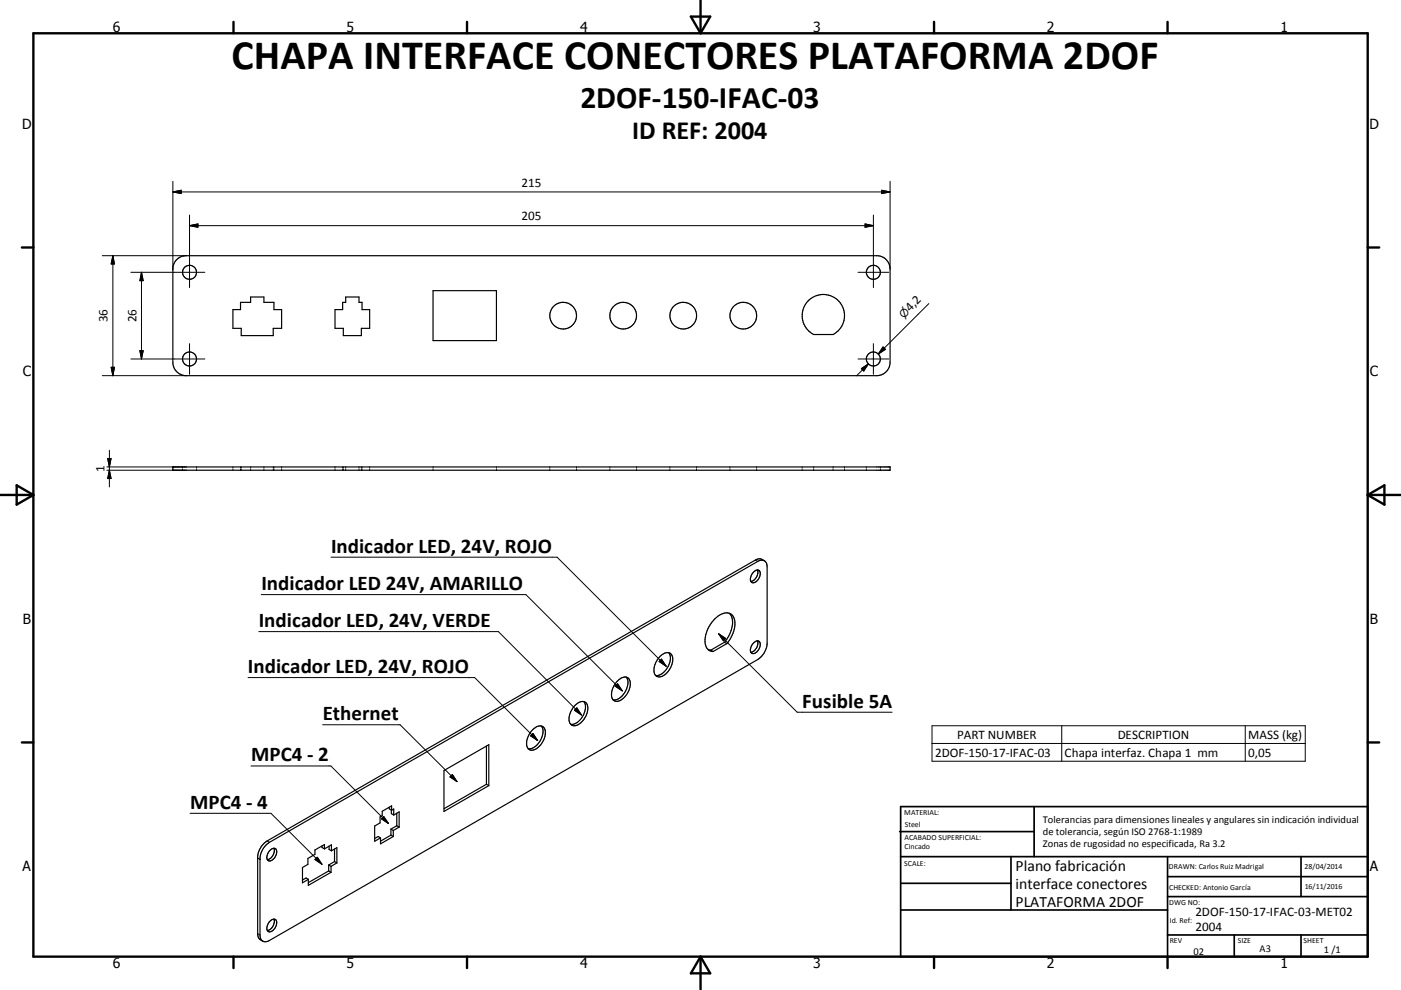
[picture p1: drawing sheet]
<svg xmlns="http://www.w3.org/2000/svg" width="420mm" height="297mm" viewBox="0 0 420 297" stroke-linecap="round" stroke-linejoin="round" font-family="sans-serif">
<g fill="none" stroke="#000" stroke-width=".36">
<path d="M52.9 78l1.1-.9 1.8-.4h207a4 4 0 0 1 4.1 4v28a4 4 0 0 1-4.1 4h-207a4 4 0 0 1-4-4v-28.2l.3-1.3zM69.8 92.9h2.3v-2.2h3v-1.6h4v1.6h3v2.2h2.3v5.6h-2.5v2.2h-9.6v-2.2h-2.5zM103.6 89.1h4v1.6h.9v2.2h2.3v5.6h-2.5v2.2h-5.4v-2.2h-2.5v-5.6h2.3v-2.2h.9zM129.8 87.2h19v15h-19zM242.2 90.4a6.4 6.4 0 0 1 9.7 .5 6.4 6.4 0 0 1-2.1 9.5h-5.9a6.4 6.4 0 0 1-1.7-10zM51.8 140.1h215.1v1h-215.1zM225.9 171.7a1.05 1.05 0 0 1 1.1-.7 1.05 1.05 0 0 1 .9 .9 2.61 2.61 0 0 1-2.4 2.9 2.15 2.15 0 0 1 .4-3.1zM227.1 171a2.8 2.8 0 0 1-2 3.4M229.2 168.2a2.14 2.14 0 0 0-2.7-.2l-146.4 84.3a6.2 6.2 0 0 0-2.9 4.8v23a2.16 2.16 0 0 0 1.6 2.3M197.9 196.9a2.3 2.3 0 0 1 3.4-.6 5.3 5.3 0 0 1-2.3 6.3 1.8 1.8 0 0 1-2.3 .2 1.8 1.8 0 0 1-.6-2.2 6.3 6.3 0 0 1 1.8-3.7zM200.5 195.8a5.1 5.1 0 0 1-2 6.3l-1 .5h-.9M212.3 194.9l.8 .2"/>
<path d="M213.1 195.1l.7 .4M217.2 192.7l.7 .4M217.2 192.7l-4.1 2.4M217.9 193.1a8.1 8.1 0 0 0 2-8.1 2.81 2.81 0 0 0-4.3-.4 9.2 9.2 0 0 0-4 9.2 2.28 2.28 0 0 0 2.2 1.7M217.9 193.1l-4.1 2.4M218.6 184a5.5 5.5 0 0 1 .2 6.2l-1.6 2.5M225.9 192.9a1.05 1.05 0 0 1 1.1-.7 1.05 1.05 0 0 1 .9 1 2.63 2.63 0 0 1-2.4 2.8 2.15 2.15 0 0 1 .4-3.1zM227.1 192.3a2.8 2.8 0 0 1-2 3.4M159.4 219.2a2.76 2.76 0 0 1 3.5-1.1 4.5 4.5 0 0 1-1.1 5.7 2.46 2.46 0 0 1-3.4 .8 4.7 4.7 0 0 1 1-5.4zM162.3 217.8a4.6 4.6 0 0 1-1 5.3 3.3 3.3 0 0 1-2.9 1.5M172.5 211.5a2.3 2.3 0 0 1 3.3-.5 5.2 5.2 0 0 1-3.7 6.7 1.97 1.97 0 0 1-1.4-2.8l.6-1.8zM175 210.5a4.6 4.6 0 0 1-1 5.3 3.5 3.5 0 0 1-2.9 1.5"/>
<path d="M185.2 204.2a2.3 2.3 0 0 1 3.4-.5 5 5 0 0 1-1.7 5.8 2.09 2.09 0 0 1-3.2 .2 5.1 5.1 0 0 1 1.5-5.5zM187.7 203.2a4.7 4.7 0 0 1-1.2 5.6 2.92 2.92 0 0 1-2.7 1.2M133.1 231.2l13.4-7.8v12.3l-13.4 7.7zM145.8 223.8v11.5M145.8 235.3l.7 .4M145.8 235.3l-12.7 7.3M77.2 257.4l.8 .4M79.8 253.5l1-.8 146.4-84.3a1.72 1.72 0 0 1 2-.2 1.72 1.72 0 0 1 .8 1.9v22.9a6.3 6.3 0 0 1-2.8 4.9l-146.4 84.3a1.72 1.72 0 0 1-2 .1 1.72 1.72 0 0 1-.8-1.8v-23a6.3 6.3 0 0 1 1.8-4zM80.9 255.1a1.14 1.14 0 0 1 1.7-.5 1.14 1.14 0 0 1 .2 1.7 2.07 2.07 0 0 1-2.5 1.8 2.35 2.35 0 0 1 .6-3zM82.1 254.5a2.83 2.83 0 0 1-2 3.4M96.6 253.8v.5l.7 .4M97.3 254.7v-1.3l-2.9 1.6v1.3l-2.1 1.2v1.8l-1.6 1v4.6l1.7-1.1"/>
<path d="M97.3 254.7l2.1-1.3v1.9M98.5 259.5l.7 .4M98.5 259.5v1.8M98.7 253.9v.9l.7 .5M99.2 259.9v1.8M99.4 255.3l1.6-1v4.6M100.3 254.7v3.8M100.3 258.5l.7 .4M100.3 258.5l-1.8 1M101 258.9l-1.8 1M114.1 251.4l-.7-.4-1.1 .6M116.7 242.2v.5l.7 .4"/>
<path d="M117.2 248.8l.7 .4M117.2 248.8v1.8M117.2 250.6l.7 .4M117.2 250.6l-3.1 1.8M117.3 243v1.1l.7 .4M117.4 243.1v-1.3l-2.8 1.6v1.3l-.6 .4v1.8l-1.7 .9v4.6l1.8-1M117.4 243.1l.6-.4v1.8M117.9 251l-3.8 2.2v-1.8M117.9 249.2v1.8M118 244.5l1.7-.9v4.5M119 244v3.7M119 247.7l.7 .4"/>
<path d="M119 247.7l-1.8 1.1M119.7 248.1l-1.8 1.1M80.9 276.4a1.14 1.14 0 0 1 1.7-.5 1.14 1.14 0 0 1 .2 1.7 2.07 2.07 0 0 1-2.5 1.8 2.35 2.35 0 0 1 .6-3zM82.1 275.8a2.84 2.84 0 0 1-2 3.4M92.4 263.8l-.6-.4-1.1 .6M98.5 261.3l.7 .4M98.5 261.3l-6.1 3.5M99.2 261.7l-6.8 3.9v-1.8"/>
<circle cx="56.8" cy="81.7" r="2.1"/>
<circle cx="168.8" cy="94.7" r="4"/>
<circle cx="186.8" cy="94.7" r="4"/>
<circle cx="204.8" cy="94.7" r="4"/>
<circle cx="222.9" cy="94.7" r="4"/>
<circle cx="261.8" cy="81.7" r="2.09"/>
<circle cx="56.8" cy="107.7" r="2.1"/>
<circle cx="261.8" cy="107.7" r="2.1"/>
</g>
<g fill="none" stroke="#000" stroke-width=".3">
<path d="M51.8 54.4v26.6M51.8 57.6h215.1M51.8 57.6l2.5-.5v1zM264.3 57.1l2.6 .5-2.6 .5zM266.9 54.4v26.3M30.7 76.7h25.1M33.8 76.7v36M33.8 76.7l.5 2.5h-1zM56.8 67.7h205M56.8 67.7l2.5-.5v1zM56.8 64.5v21.8M259.4 67.2l2.4 .5-2.4 .5z"/>
<path d="M261.8 64.5v21.8M39.2 81.7h22.2M42.4 81.7v26M42.4 81.7l.5 2.5h-1zM257.2 81.7h9.2M278.5 91.1l-15.2 15.1M30.7 112.7h25.1M33.3 110.2h1l-.5 2.5zM39.2 107.7h22.2M41.9 105.2h1l-.5 2.5zM56.8 103.1v9.2M257.2 107.7h9.2"/>
<path d="M258.2 110.6l2.1-1.4-1.3 2.1zM260.3 109.2l-3.5 3.5M261.8 103.1v9.2M264.7 104.1l.8 .7-2.2 1.4zM32.3 137.6h1l-.5 2.5zM32.8 135.1v11M32 140.1h23.8M32 141.1h23.8M32.8 141.1l.5 2.5h-1zM51.8 140.1v.3M51.8 140.7v.4M54.7 140.1v.3"/>
<path d="M54.7 140.7v.4M58.9 140.1v.3M58.9 140.7v.4M69.8 140.1v.3M69.8 140.7v.4M72.1 140.1v.3M72.1 140.7v.4M72.3 140.1v.3M72.3 140.7v.4M75.1 140.1v.3M75.1 140.7v.4M79.1 140.1v.3"/>
<path d="M79.1 140.7v.4M81.9 140.1v.3M81.9 140.7v.4M82.1 140.1v.3M82.1 140.7v.4M84.4 140.1v.3M84.4 140.7v.4M100.4 140.1v.3M100.4 140.7v.4M102.7 140.1v.3M102.7 140.7v.4M102.9 140.1v.3"/>
<path d="M102.9 140.7v.4M103.6 140.1v.3M103.6 140.7v.4M107.6 140.1v.3M107.6 140.7v.4M108.3 140.1v.3M108.3 140.7v.4M108.5 140.1v.3M108.5 140.7v.4M110.8 140.1v.3M110.8 140.7v.4M129.8 140.1v.3"/>
<path d="M129.8 140.7v.4M148.8 140.1v.3M148.8 140.7v.4M164.8 140.1v.3M164.8 140.7v.4M172.8 140.1v.3M172.8 140.7v.4M182.8 140.1v.3M182.8 140.7v.4M190.8 140.1v.3M190.8 140.7v.4M200.8 140.1v.3"/>
<path d="M200.8 140.7v.4M208.8 140.1v.3M208.8 140.7v.4M218.8 140.1v.3M218.8 140.7v.4M226.8 140.1v.3M226.8 140.7v.4M240.5 140.1v.3M240.5 140.7v.4M243.9 140.1v.3M243.9 140.7v.4M249.8 140.1v.3"/>
<path d="M249.8 140.7v.4M253.2 140.1v.3M253.2 140.7v.4M259.7 140.1v.3M259.7 140.7v.4M264 140.1v.3M264 140.7v.4M78.3 178.4h79.4l28.9 28.9M99.2 167.2h67.8l32.7 32.7M226.5 168l.7 .4M77.6 189.5h71.8l24.9 25M198.3 197.7l1.4 2.2-2.1-1.4z"/>
<path d="M215.5 190.2l23.5 23.5h28.5M215.5 190.2l2.1 1.3-.7 .8zM74.4 203.3h67.9l18.9 18.9M96.7 217.4h23.2l17.1 17.1M172.9 212.4l1.4 2.1-2.1-1.4zM185.2 205.2l1.4 2.1-2.2-1.4zM279.4 217.7h111.9v10.7h-111.9zM318.3 217.7v10.7M373.3 217.7v10.7M75.2 229.8h24l17.3 17.3M134.9 233.1l.7-.7 1.4 2.1zM159.1 220.8l.7-.8 1.4 2.2z"/>
<path d="M279.4 223h111.9M57 244h24.2l15.3 15.3M80.1 252.3l.7 .4M94.4 257.9l.7-.7 1.4 2.1zM115 245l1.5 2.1-2.1-1.4zM77.2 280.1l.8 .4"/>
</g>
<g fill="none" stroke="#000" stroke-width=".71">
<path d="M10 10h400v277h-400zM70 6.6v3.4M140 6.6v3.4M207.1 5h5.8l-2.9 5zM210 0v10M280 6.6v3.4M350 6.6v3.4M6.6 74.2h3.4M410 74.2h3.5M0 148.5h10M5 145.6l5 2.9-5 2.9zM410 148.5h10.1"/>
<path d="M410 148.5l5.1-2.9v5.8zM6.6 222.7h3.4M410 222.7h3.5M70 287v3.4M140 287v3.4M210 287v10M210 287l2.9 5h-5.8zM280 287v3.4M350 287v3.4"/>
</g>
<g fill="none" stroke="#000" stroke-width=".51">
<path d="M269.7 249.5h40.3M270 242h140v45h-140zM270 257h140M303.1 257v16M310 242v15M350 257v30M390.1 257v12M270 265h33.1M270 273h80M350 269h60M350 263h60M350 280.5h60"/>
<path d="M370 280.5v6.5M390.1 280.5v6.5"/>
</g>
<g fill="#000" stroke="#000" stroke-width=".3">
<path d="M51.8 57.6l2.5-.5v1zM264.3 57.1l2.6 .5-2.6 .5zM33.8 76.7l.5 2.5h-1zM56.8 67.7l2.5-.5v1zM259.4 67.2l2.4 .5-2.4 .5zM42.4 81.7l.5 2.5h-1zM33.3 110.2h1l-.5 2.5zM41.9 105.2h1l-.5 2.5zM258.2 110.6l2.1-1.4-1.3 2.1zM264.7 104.1l.8 .7-2.2 1.4zM32.3 137.6h1l-.5 2.5zM32.8 141.1l.5 2.5h-1z"/>
<path d="M198.3 197.7l1.4 2.2-2.1-1.4zM215.5 190.2l2.1 1.3-.7 .8zM172.9 212.4l1.4 2.1-2.1-1.4zM185.2 205.2l1.4 2.1-2.2-1.4zM134.9 233.1l.7-.7 1.4 2.1zM159.1 220.8l.7-.8 1.4 2.2zM94.4 257.9l.7-.7 1.4 2.1zM115 245l1.5 2.1-2.1-1.4z"/>
</g>
<text font-size="12.6" x="69.4" y="20.6">CHAPA INTERFACE CONECTORES PLATAFORMA 2DOF</text>
<text font-size="9.4" x="174" y="32.3">2DOF-150-IFAC-03</text>
<text font-size="7.9" x="189.5" y="41.8">ID REF: 2004</text>
<g font-size="6.3">
<text x="99.3" y="165.8">Indicador LED, 24V, ROJO</text>
<text x="78.4" y="177">Indicador LED 24V, AMARILLO</text>
<text x="77.6" y="188.1">Indicador LED, 24V, VERDE</text>
<text x="74.3" y="201.8">Indicador LED, 24V, ROJO</text>
<text x="96.8" y="216">Ethernet</text>
<text x="240.5" y="212.3">Fusible 5A</text>
<text x="75.3" y="228.4">MPC4 - 2</text>
<text x="57" y="242.6">MPC4 - 4</text>
</g>
<g font-size="4.7">
<text x="304.5" y="261.2">Plano fabricación</text>
<text x="304.5" y="266.6">interface conectores</text>
<text x="304.5" y="272">PLATAFORMA 2DOF</text>
</g>
<g font-size="4.2">
<text x="33.9" y="9.6">6</text>
<text x="103.9" y="9.6">5</text>
<text x="173.9" y="9.6">4</text>
<text x="243.8" y="9.6">3</text>
<text x="313.9" y="9.6">2</text>
<text x="383.9" y="9.6">1</text>
<text x="6.7" y="38.7">D</text>
<text x="410.5" y="38.7">D</text>
<text x="6.9" y="112.9">C</text>
<text x="410.7" y="112.9">C</text>
<text x="6.9" y="187.1">B</text>
<text x="410.7" y="187.1">B</text>
<text x="6.8" y="261.4">A</text>
<text x="410.7" y="261.4">A</text>
<text x="33.9" y="290.4">6</text>
<text x="103.9" y="290.4">5</text>
<text x="173.9" y="290.4">4</text>
<text x="243.8" y="290.4">3</text>
<text x="313.9" y="290.4">2</text>
<text x="383.9" y="290.4">1</text>
</g>
<g font-size="3.9">
<text x="156.4" y="56">215</text>
<text x="156.4" y="66.1">205</text>
<text x="272.9" y="93.6" transform="rotate(-45 272.9 93.6)">4,2</text>
<text x="32.3" y="96.7" transform="rotate(-90 32.3 96.7)">36</text>
<text x="40.9" y="96.7" transform="rotate(-90 40.9 96.7)">26</text>
<text x="31.3" y="141.6" transform="rotate(-90 31.3 141.6)">1</text>
<text x="286.9" y="221.7">PART NUMBER</text>
<text x="335.1" y="221.7">DESCRIPTION</text>
<text x="374.2" y="221.7">MASS (kg)</text>
<text x="280.3" y="227">2DOF-150-17-IFAC-03</text>
<text x="319.2" y="227.1">Chapa interfaz. Chapa 1 mm</text>
<text x="374.2" y="227">0,05</text>
<text x="358.4" y="274.9">2DOF-150-17-IFAC-03-MET02</text>
<text x="358.4" y="279.4">2004</text>
</g>
<text font-size="3.3" x="270.9" y="95.6" transform="rotate(-45 270.9 95.6)">⌀</text>
<g font-size="3.1">
<text x="312.7" y="246.8">Tolerancias para dimensiones lineales y angulares sin indicación individual</text>
<text x="312.7" y="250.4">de tolerancia, según ISO 2768-1:1989</text>
<text x="312.7" y="254">Zonas de rugosidad no especificada, Ra 3.2</text>
<text x="357.8" y="286.5">02</text>
<text x="377.6" y="285.6">A3</text>
<text x="396.9" y="285.9">1 /1</text>
</g>
<g font-size="2.4">
<text x="271.1" y="244.4">MATERIAL:</text>
<text x="271.2" y="252">ACABADO SUPERFICIAL:</text>
<text x="271.3" y="248">Steel</text>
<text x="271.2" y="254.7">Cincado</text>
<text x="271.1" y="259.7">SCALE:</text>
<text x="350.4" y="260.8">DRAWN: Carlos Ruiz Madrigal</text>
<text x="391.1" y="260.6">28/04/2014</text>
<text x="350.5" y="267">CHECKED: Antonio García</text>
<text x="391.2" y="266.7">16/11/2016</text>
<text x="350.5" y="271.4">DWG NO:</text>
<text x="350.7" y="276.9">Id. Ref:</text>
<text x="350.7" y="282.8">REV</text>
<text x="371.1" y="282.9">SIZE</text>
<text x="390.8" y="283">SHEET</text>
</g>
</svg>
